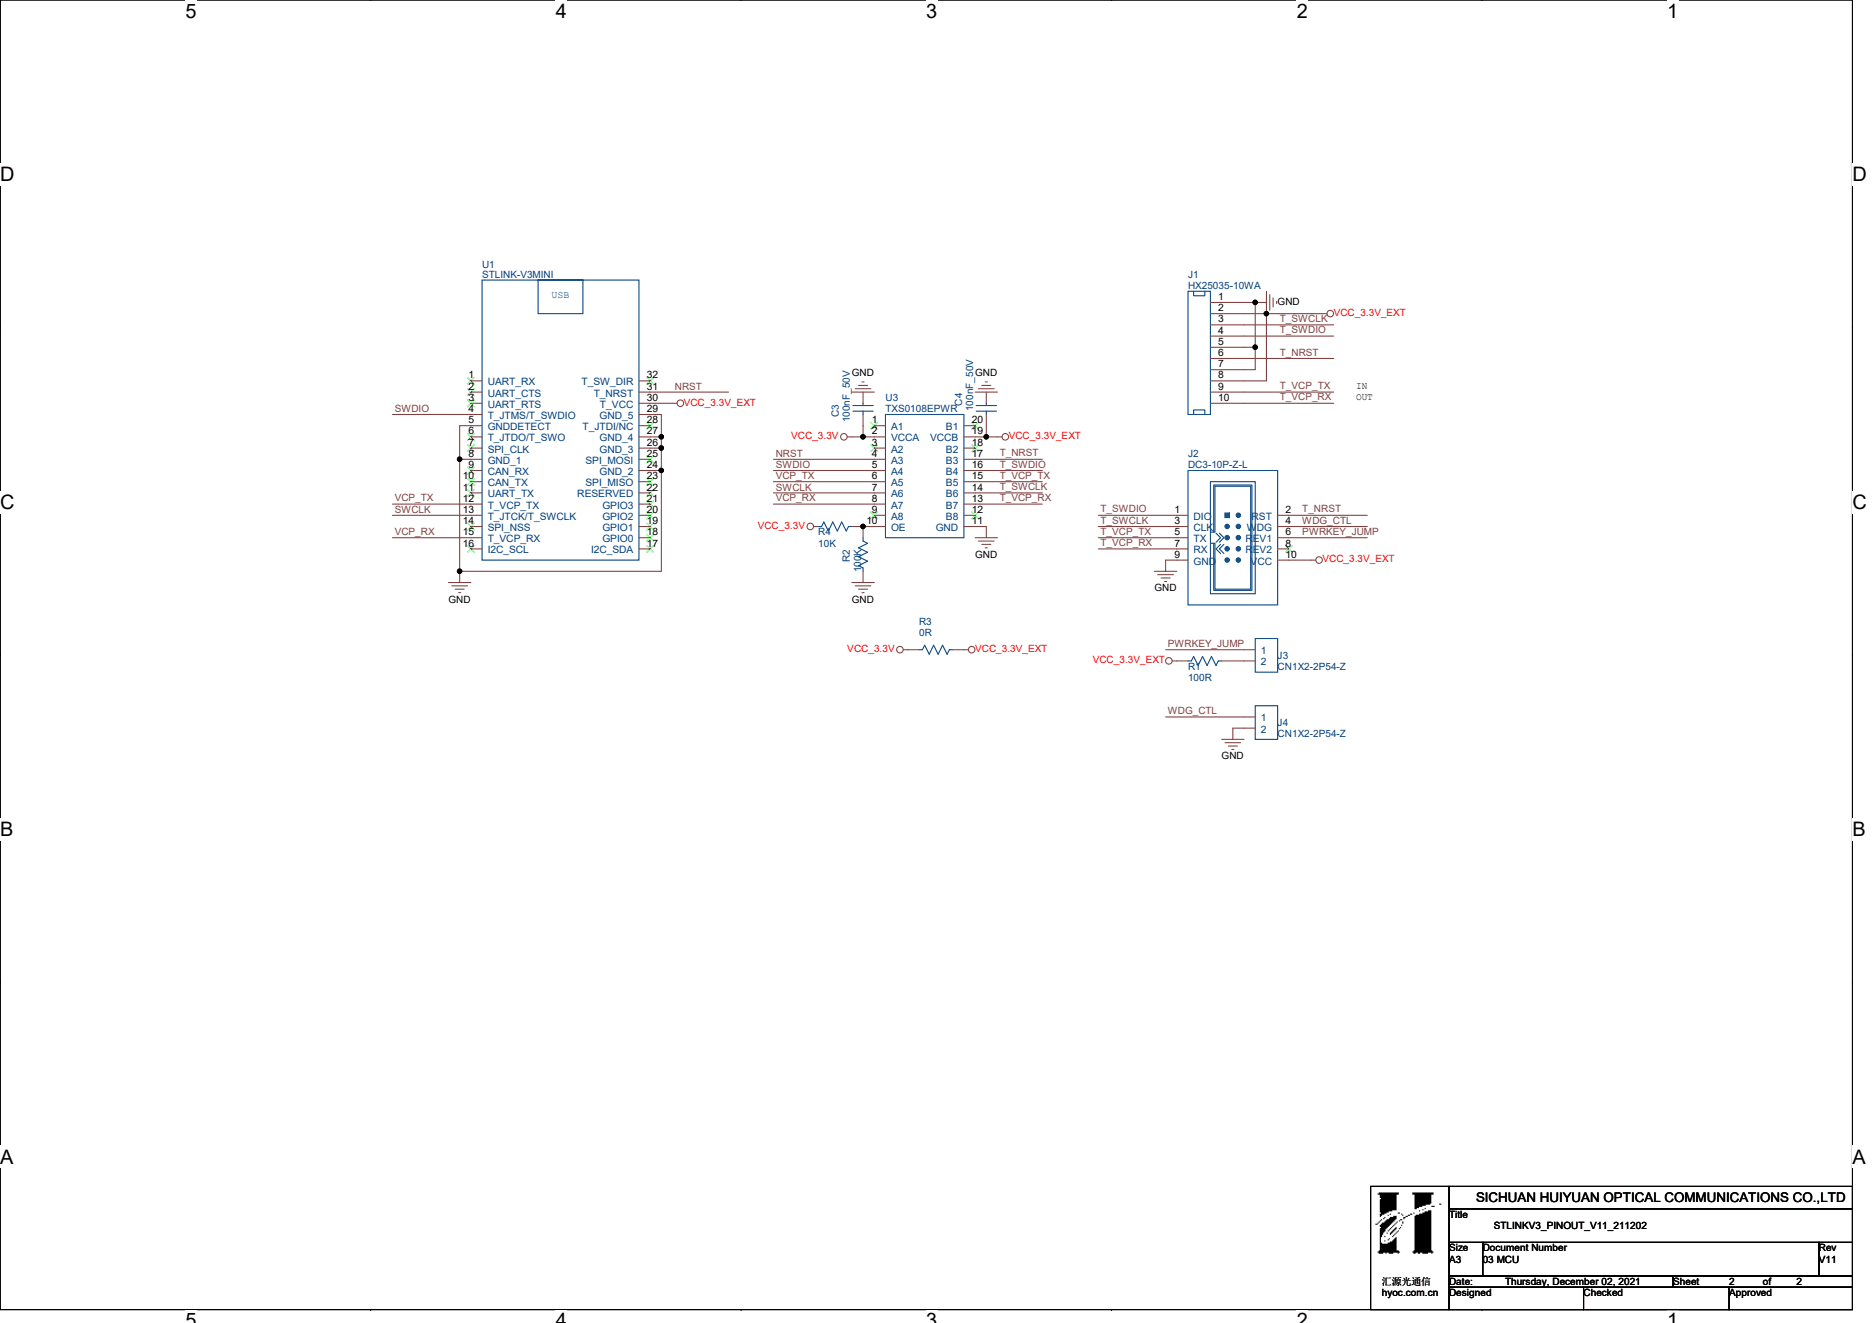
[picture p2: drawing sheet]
# OrCAD Capture schematic STLINKV3_PINOUT_V11_211202.DSN

## Sheets
1 01 COVER: title: STLINKV3_PINOUT_V11_211202; rev: V11; note: 01 COVER
2 02 MCU: size A3; note: 03 MCU

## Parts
C3  100nF_50V  [C0402]
C4  100nF_50V  [C0402]
J1  HX25035-10WA  [HX25035-10WA]
J2  DC3-10P-Z-L  [DC3-10P-Z-L]
J3  CN1X2-2P54-Z  [CN1X2-2P54-Z]
J4  CN1X2-2P54-Z  [CN1X2-2P54-Z]
R1  100R  [R0402]
R2  100K  [R0402]
R3  0R  [R0402]
R4  10K  [R0402]
U1  STLINK-V3MINI  [STLINK-V3MODS]
U3  TXS0108EPWR  [TSSOP20]

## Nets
GND: C3.1 C4.1 J1.1 J1.5 J1.7 J2.9(GND) J4.2 R2.2 U1.5(GNDDETECT) U1.8(GND_1) U1.24(GND_2) U1.26(GND_3) U1.27(GND_4) U1.29(GND_5) U3.11(GND)
VCC_3.3V: C3.2 R3.2 R4.1 U3.2(VCCA)
VCC_3.3V_EXT: C4.2 J1.2 J1.8 J2.10(VCC) R1.2 R3.1 U1.30(T_VCC) U3.19(VCCB)
NRST: U1.31(T_NRST) U3.4(A3)
PWRKEY_JUMP: J2.6(REV1) J3.1
SWCLK: U1.13(T_JTCK/T_SWCLK) U3.7(A6)
SWDIO: U1.4(T_JTMS/T_SWDIO) U3.5(A4)
T_NRST: J1.6 J2.2(RST) U3.17(B3)
T_SWCLK: J1.3 J2.3(CLK) U3.14(B6)
T_SWDIO: J1.4 J2.1(DIO) U3.16(B4)
T_VCP_RX: J1.10 J2.7(RX) U3.13(B7)
T_VCP_TX: J1.9 J2.5(TX) U3.15(B5)
VCP_RX: U1.15(T_VCP_RX) U3.8(A7)
VCP_TX: U1.12(T_VCP_TX) U3.6(A5)
WDG_CTL: J2.4(WDG) J4.1
N17238438: J3.2 R1.1
N17239286: R2.1 R4.2 U3.10(OE)

Not connected (* = marked no-connect by the designer): J2 8(REV2)*; U1 1(UART_RX)* 2(UART_CTS)* 3(UART_RTS)* 6(T_JTDO/T_SWO)* 7(SPI_CLK)* 9(CAN_RX)* 10(CAN_TX)* 11(UART_TX)* 14(SPI_NSS)* 16(I2C_SCL)* 17(I2C_SDA)* 18(GPIO0)* 19(GPIO1)* 20(GPIO2)* 21(GPIO3)* 22(RESERVED)* 23(SPI_MISO)* 25(SPI_MOSI)* 28(T_JTDI/NC)* 32(T_SW_DIR)*; U3 1(A1)* 3(A2)* 9(A8)* 12(B8)* 18(B2)* 20(B1)*

## Notes on the sheets
sheet 1
- COVER
- Schematics Block:
- STLINK-V3 MINI转接板
- Revision
- Description
- Date
- Drawn
- Checked
- V10A
- 1、init
- 2020-07-06
- xxxlzjxxx
- V10B
- 1、接插件替换为1.27mm间距牛角座
- 2020-07-21
- xxxlzjxxx
- V11
- 1、增加电平转换芯片
- 2021-12-02
- xxxlzjxxx
- Power Block:
- Schematics Index:
- BUG
- 01 COVER
  02 GPIO
  03 MCU
  04 RF&SENSOR
  05 POWER
sheet 2
- IN
- OUT
